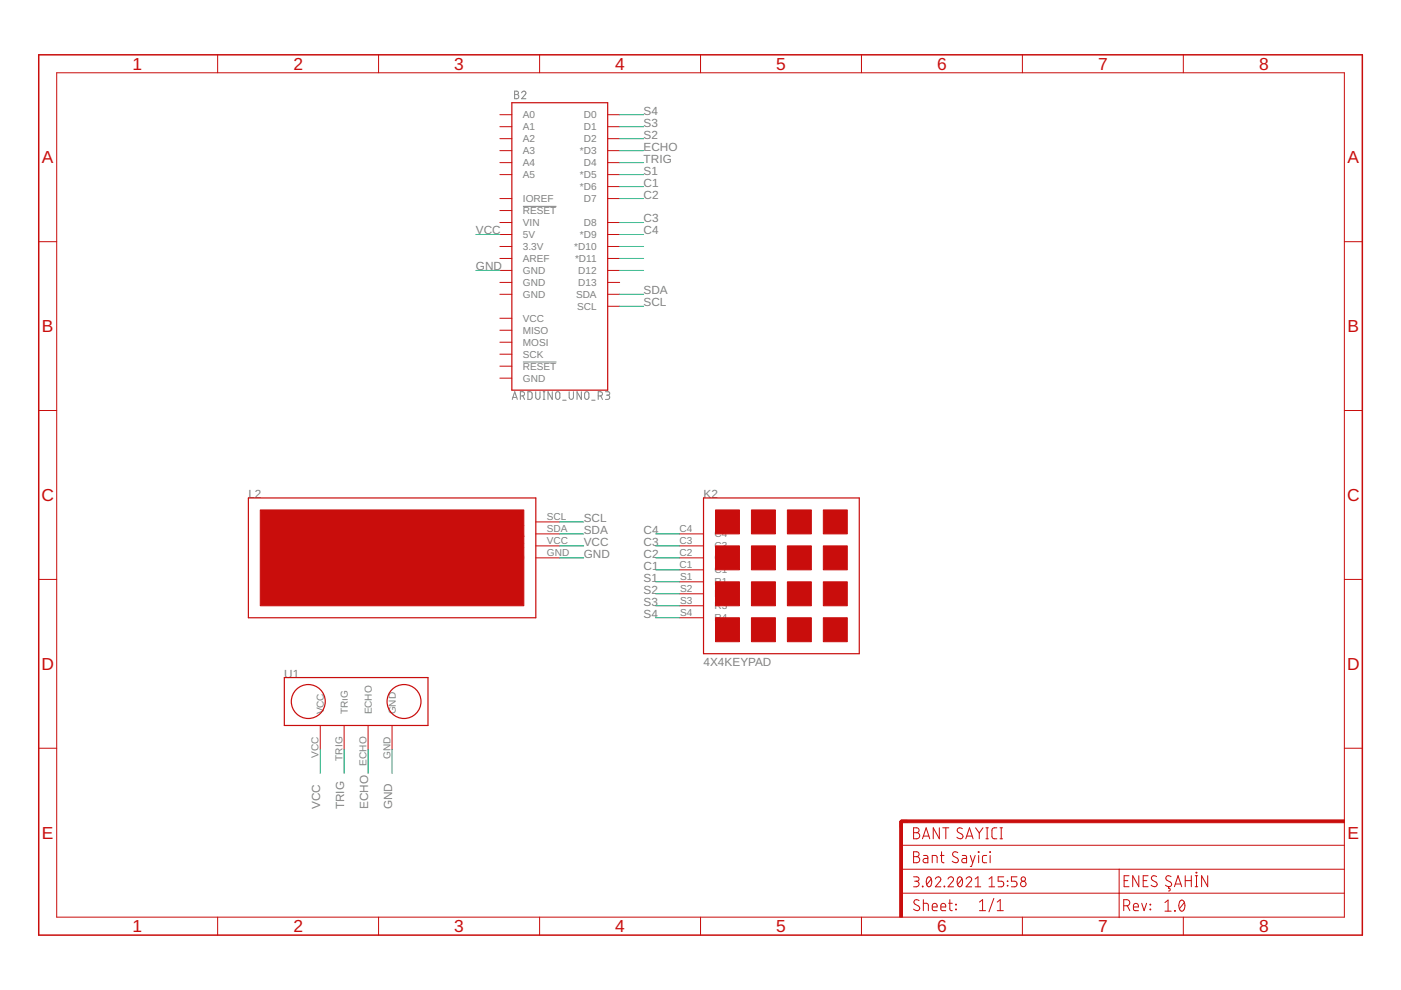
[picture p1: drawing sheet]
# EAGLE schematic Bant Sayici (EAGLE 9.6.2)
FRAME1 (FRAME-A4L): CNAME: BANT SAYICI; CREVISION: 1.0; DESIGNER: ENES ŞAHİN

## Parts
B2  ARDUINO_UNO_R3  [ARDUINO_R3]
K2  4X4KEYPAD  4X4_KEYPAD  [4X4_KEYPAD]
L2  16X2_LCD  [16X2_LCD]
U1  HCSR-04  [HCSR-04]

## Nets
BUZZER: B2.D12
C1: B2.D6(*D6) K2.C1
C2: B2.D7 K2.C2
C3: B2.D8 K2.C3
C4: B2.D9(*D9) K2.C4
DHT11: B2.D11(*D11)
ECHO: B2.D3(*D3) U1.ECHO
GND: B2.GND@4(GND) L2.GND U1.GND
RST: B2.D10(*D10)
S1: B2.D5(*D5) K2.S1(R1)
S2: B2.D2 K2.S2(R2)
S3: B2.D1 K2.S3(R3)
S4: B2.D0 K2.S4(R4)
SCL: B2.SCL L2.SCL
SDA: B2.SDA L2.SDA
TRIG: B2.D4 U1.TRIG(TRıG)
VCC: B2.5V L2.VCC U1.VCC
Unconnected: B2.3.3V B2.A0 B2.A1 B2.A2 B2.A3 B2.A4 B2.A5 B2.AREF B2.D13 B2.GND@1(GND) B2.GND@2(GND) B2.GND@3(GND) B2.IOREF B2.MISO B2.MOSI B2.RESET@1(!RESET!) B2.RESET@2(!RESET!) B2.SCK B2.VCC B2.VIN

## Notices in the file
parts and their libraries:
SparkFun-Boards: Licensing: Creative Commons ShareAlike 4.0 International - https://creativecommons.org/licenses/by-sa/4.0
